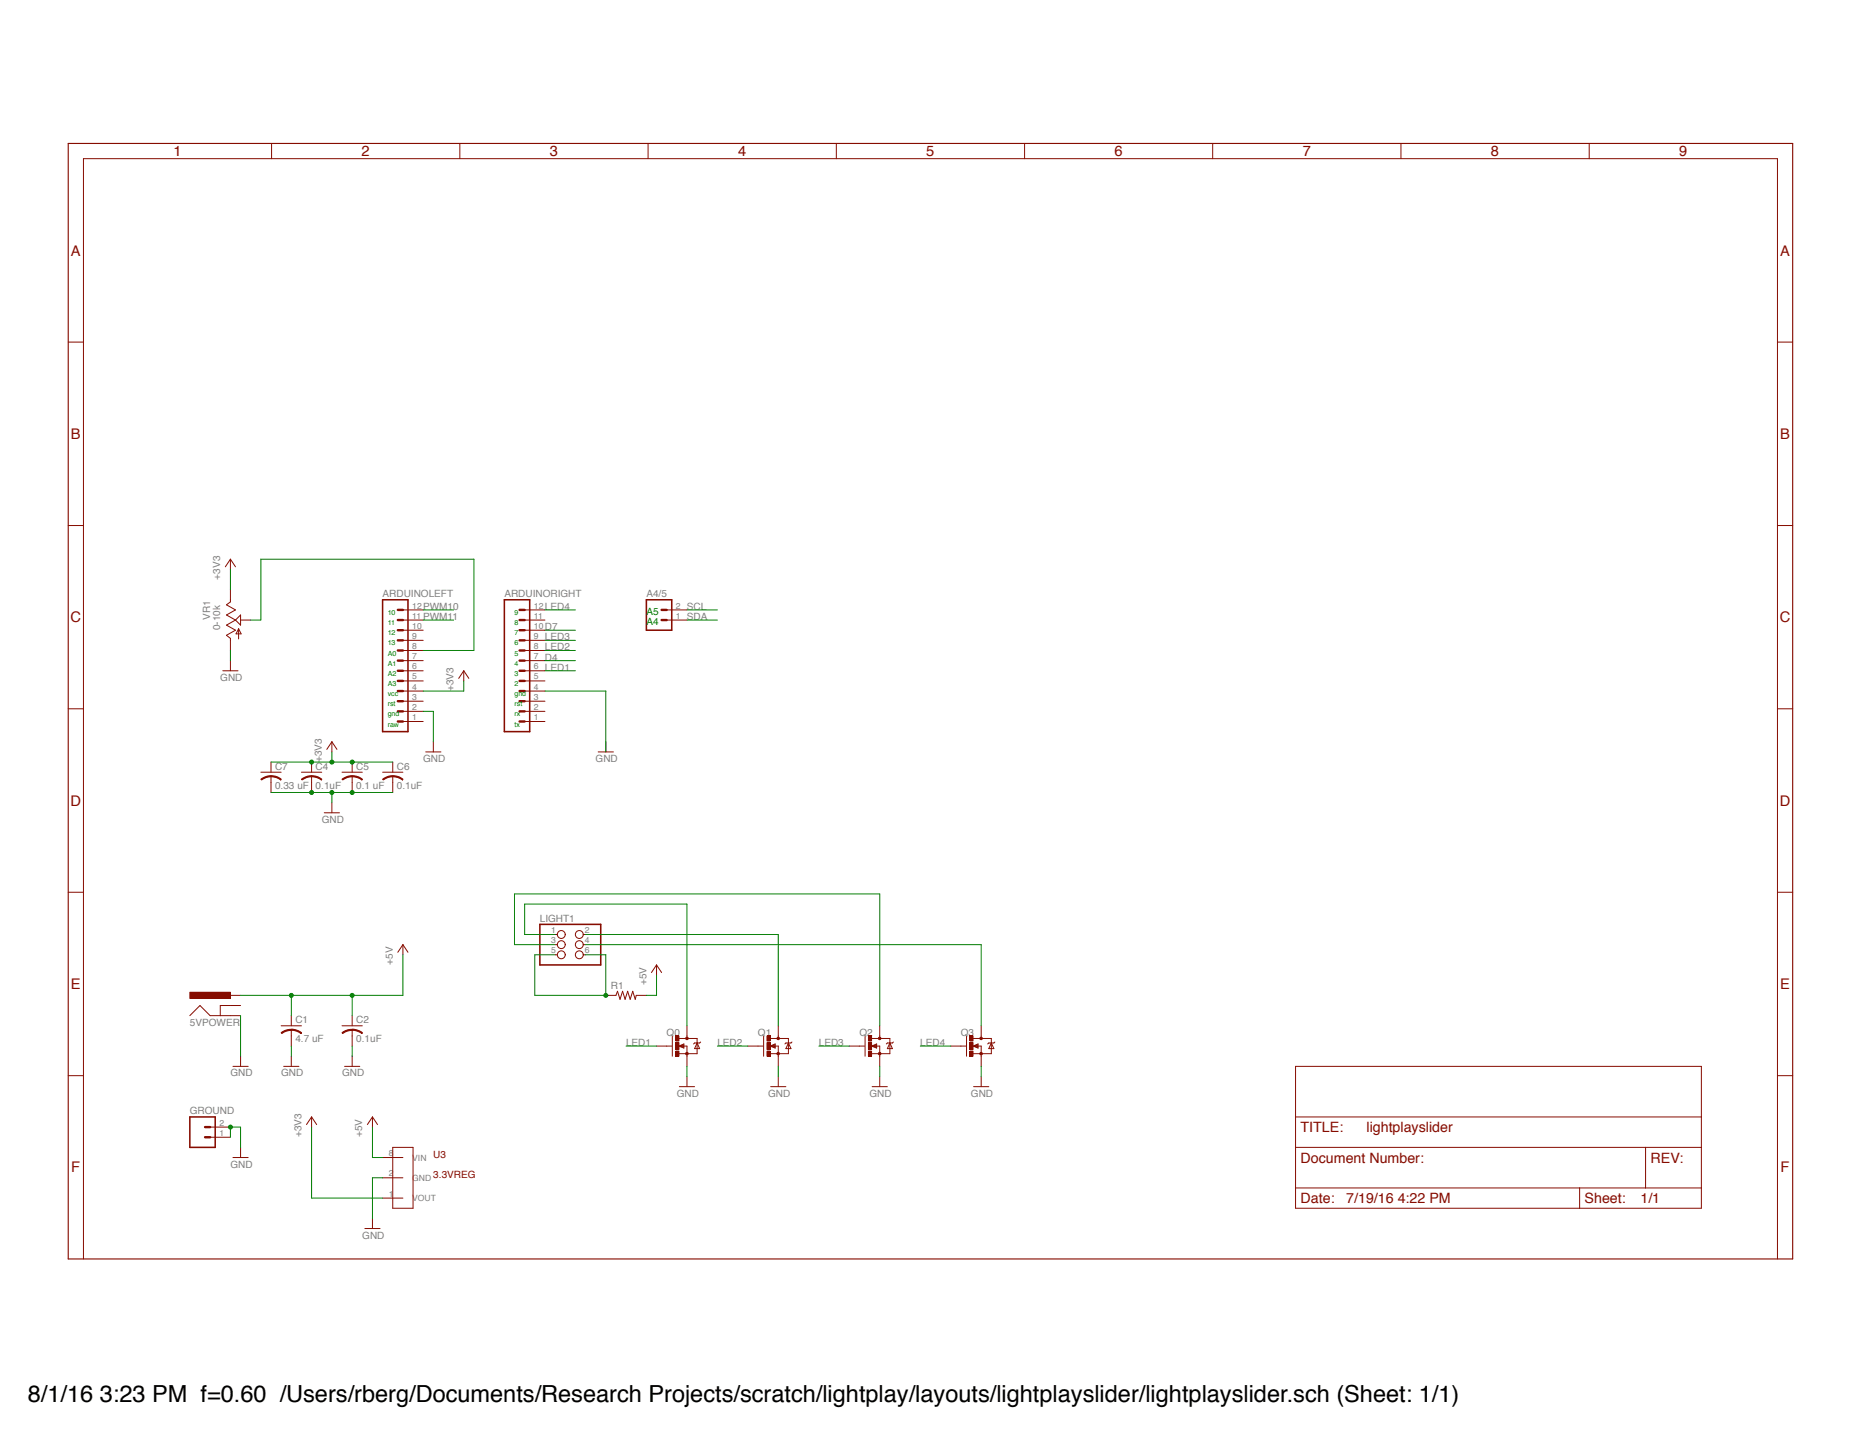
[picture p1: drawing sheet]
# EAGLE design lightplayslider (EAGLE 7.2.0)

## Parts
5VPOWER  POWER_JACKPTH  [POWER_JACK_PTH]
A4/5  M02PTH  [1X02]
ARDUINOLEFT  M12PTH  [1X12]
ARDUINORIGHT  M12PTH  [1X12]
C1  4.7 uF  C-USC1206  [C1206]
C2  0.1uF  C-USC0805  [C0805]
C4  0.1uF  C-USC0805  [C0805]
C5  0.1 uF  C-USC0805  [C0805]
C6  0.1uF  C-USC0805  [C0805]
C7  0.33 uF  C-USC1206  [C1206]
GROUND  M02PTH  [1X02]
LIGHT1  PINHD-2X3  [2X03]
Q0  MOSFET-NCHANNELAO3404A  [SOT23-3]
Q1  MOSFET-NCHANNELAO3404A  [SOT23-3]
Q2  MOSFET-NCHANNELAO3404A  [SOT23-3]
Q3  MOSFET-NCHANNELAO3404A  [SOT23-3]
R1  R-US_0617/17  [0617/17]
U3  3.3VREG  STM3.3VREG  [SO08]
VR1  0-10k  SLIDER30MM  [SLIDER-MEDIUM]

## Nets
+3V3: ARDUINOLEFT.4 C4.1 C5.1 C6.1 C7.1 U3.1(VOUT) VR1.TOP(E)
+5V [power]: 5VPOWER.PWR C1.1 C2.1 R1.2 U3.8(VIN)
D4: ARDUINORIGHT.7
D7: ARDUINORIGHT.10
GND [power]: 5VPOWER.GND ARDUINOLEFT.2 ARDUINORIGHT.4 C1.2 C2.2 C4.2 C5.2 C6.2 C7.2 GROUND.1 GROUND.2 Q0.2(S) Q1.2(S) Q2.2(S) Q3.2(S) U3.2(GND) VR1.BOTTOM(A)
LED1: ARDUINORIGHT.6 Q0.1(G)
LED2: ARDUINORIGHT.8 Q1.1(G)
LED3: ARDUINORIGHT.9 Q2.1(G)
LED4: ARDUINORIGHT.12 Q3.1(G)
N$1: ARDUINOLEFT.8 VR1.WIPER(S)
N$5 [power]: LIGHT1.5 LIGHT1.6 R1.1
N$8 [power]: LIGHT1.1 Q0.3(D)
N$10 [power]: LIGHT1.2 Q1.3(D)
N$14 [power]: LIGHT1.3 Q2.3(D)
N$15 [power]: LIGHT1.4 Q3.3(D)
PWM10: ARDUINOLEFT.12
PWM11: ARDUINOLEFT.11
SCL: A4/5.2
SDA: A4/5.1
Unconnected: 5VPOWER.GNDBREAK ARDUINOLEFT.1 ARDUINOLEFT.3 ARDUINOLEFT.5 ARDUINOLEFT.6 ARDUINOLEFT.7 ARDUINOLEFT.9 ARDUINOLEFT.10 ARDUINORIGHT.1 ARDUINORIGHT.2 ARDUINORIGHT.3 ARDUINORIGHT.5 ARDUINORIGHT.11

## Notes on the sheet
- 10 | 9 | A5
- 11 | 8 | A4
- 12 | 7
- 13 | 6
- A0 | 5
- A1 | 4
- A2 | 3
- A3 | 2
- vcc | gnd
- rst | rst
- gnd | rx
- raw | tx

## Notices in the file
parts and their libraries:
SparkFun-Connectors: Licensing: Creative Commons ShareAlike 4.0 International - https://creativecommons.org/licenses/by-sa/4.0
